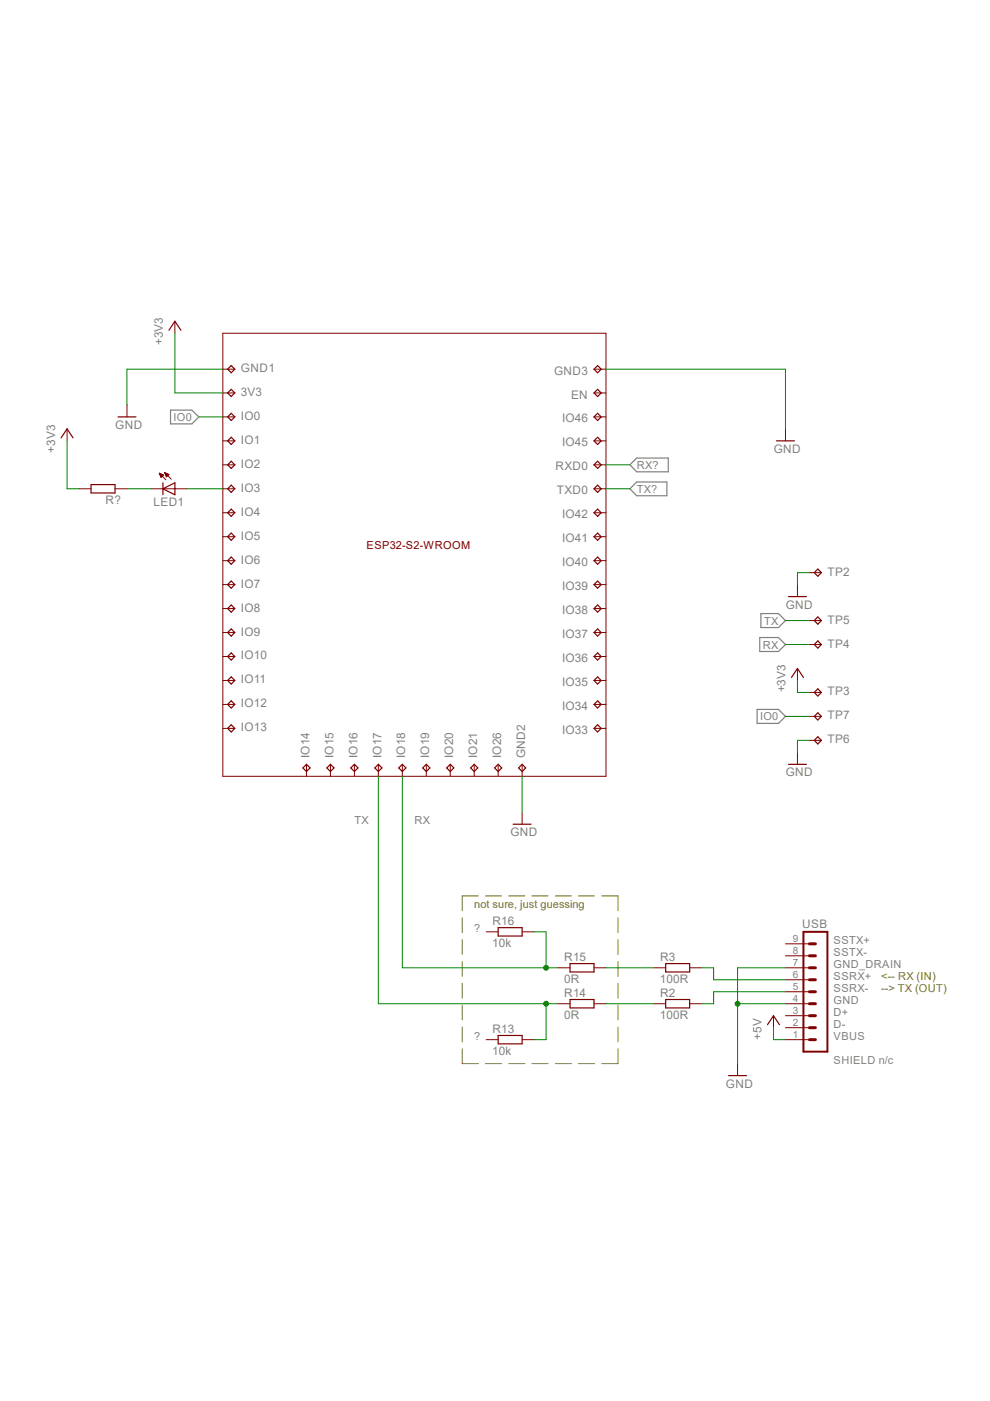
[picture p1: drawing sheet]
<svg xmlns="http://www.w3.org/2000/svg" width="210mm" height="297mm" viewBox="0 0 210 297" stroke-linecap="round" stroke-linejoin="round" font-family="sans-serif">
<g fill="none" stroke="#808000" stroke-width=".21">
<path d="M98 194.6v3.1M98 199.2v3.2M101.4 189.9h-3.4v3.2M102.9 189.9h3.4M107.9 189.9h3.4M112.8 189.9h3.4M117.7 189.9h3.5M122.6 189.9h3.5M127.6 189.9h3.4v3.2M131 194.6v3.1M131 199.2v3.2M98 203.9v3.1"/>
<path d="M98 208.5v3.1M98 213.1v3.1M98 217.8v3.1M131 203.9v3.1M131 208.5v3.1M131 213.1v3.1M131 217.8v3.1M98 222.4v3.1h3.4M102.9 225.5h3.4M107.9 225.5h3.4M112.8 225.5h3.4M117.7 225.5h3.5"/>
<path d="M122.6 225.5h3.5M131 222.4v3.1h-3.4"/>
</g>
<path d="M36.2 87h4.5l1.5 1.4-1.5 1.5h-4.5zM133.6 98.6l1.4-1.5h6.7v2.9h-6.7zM133.6 103.6l1.4-1.4h6.4v2.9h-6.4zM161.1 135.2h4l1.4 1.5-1.4 1.4h-4zM161.3 130.1h3.8l1.4 1.5-1.4 1.5h-3.8zM160.5 150.4h4.6l1.4 1.5-1.4 1.5h-4.6z" fill="none" stroke="#808080" stroke-width=".25"/>
<g fill="none" stroke="#800000" stroke-width=".21">
<path d="M37.1 68.1v2.6M47.2 70.7h81.3v93.9h-81.3zM47.2 78.3h2.6M125.9 78.3h2.6M14.2 90.9v2.6M26.9 85.9v2.5M47.2 83.3h2.6M47.2 88.4h2.6M47.2 93.5h2.6M47.2 98.6h2.6M125.9 83.3h2.6M125.9 88.4h2.6"/>
<path d="M125.9 93.5h2.6M125.9 98.6h2.6M166.5 90.9v2.6M16.8 103.6h2.5M24.4 103.6h2.5M32 103.6h7.6M33.8 100.3l1.4 1.4M33.8 100.4h.1M33.8 100.3l.9 .4-.5 .5zM33.8 100.5h.2M33.9 100.5h.3M33.9 100.7h.7"/>
<path d="M33.9 100.6h.5M34 100.8h.6M34 100.9h.5M34 101h.4M34.1 101h.2M34.1 101.2h.1M34.9 100.2l1.4 1.4M34.9 100.2l.9 .4-.5 .5zM34.9 100.3h.2M35 100.4h.3M35 100.5h.4M35.1 100.5h.5"/>
<path d="M35.1 100.6h.7M35.1 100.7h.6M35.2 100.8h.4M35.2 101h.2M35.2 100.9h.3M35.3 101h.1M47.2 103.6h2.6M47.2 108.7h2.6M47.2 113.8h2.6M47.2 118.9h2.6M125.9 103.6h2.6M125.9 108.7h2.6"/>
<path d="M125.9 113.8h2.6M125.9 118.9h2.6M47.2 124h2.6M47.2 129h2.6M47.2 134.1h2.6M47.2 139.2h2.6M125.9 124h2.6M125.9 129h2.6M125.9 134.1h2.6M125.9 139.2h2.6M169.1 124v2.5M171.6 121.4h2.6"/>
<path d="M171.6 131.6h2.6M171.6 136.7h2.6M47.2 144.3h2.6M47.2 149.4h2.6M47.2 154.4h2.6M125.9 144.3h2.6M125.9 149.4h2.6M125.9 154.4h2.6M169.1 141.7v2.6M169.1 159.5v2.6M171.6 146.8h2.6M171.6 151.9h2.6"/>
<path d="M171.6 157h2.6M65 162.1v2.5M70.1 162.1v2.5M75.1 162.1v2.5M80.2 162.1v2.5M85.3 162.1v2.5M90.4 162.1v2.5M95.5 162.1v2.5M100.5 162.1v2.5M105.6 162.1v2.5M110.7 162.1v2.5M110.7 172.2v2.6"/>
<path d="M103.1 197.6h2.5M110.7 197.6h2.5M118.3 212.8h2.6M118.3 205.2h2.6M125.9 212.8h2.6M125.9 205.2h2.6M138.6 212.8h2.5M138.6 205.2h2.5M146.2 212.8h2.6M146.2 205.2h2.6M164 215.3v2.6M166.5 217.9h5.1"/>
<path d="M166.5 215.3h5.1M166.5 212.8h5.1M166.5 210.3h5.1M166.5 207.7h5.1M166.5 205.2h5.1M166.5 202.6h5.1M166.5 200.1h5.1M103.1 220.4h2.5M110.7 220.4h2.5M156.4 225.5v2.5M166.5 220.4h5.1"/>
</g>
<path d="M170.3 197.6h5.1v25.4h-5.1z" fill="none" stroke="#800000" stroke-width=".42"/>
<path d="M171.6 215.3h1.3M171.6 217.9h1.3M171.6 210.3h1.3M171.6 212.8h1.3M171.6 202.6h1.3M171.6 205.2h1.3M171.6 207.7h1.3M171.6 200.1h1.3M171.6 220.4h1.3" fill="none" stroke="#800000" stroke-width=".63"/>
<g fill="none" stroke="#800000" stroke-width=".25">
<path d="M35.8 70l1.3-1.9 1.3 1.9M49 77.5l.8 .8-.8 .7-.7-.7zM125.9 78.3l.8-.8 .8 .8-.8 .7zM13 92.8l1.2-1.9 1.3 1.9M25 88.4h3.8M49 82.5l.8 .8-.8 .8-.7-.8zM49 87.6l.8 .8-.8 .8-.7-.8zM49 92.7l.8 .8-.8 .7-.7-.7zM49 97.8l.8 .8-.8 .7-.7-.7zM126.7 82.5l.8 .8-.8 .8-.8-.8zM126.7 87.6l.8 .8-.8 .8-.8-.8zM126.7 92.7l.8 .8-.8 .7-.8-.7z"/>
<path d="M126.7 97.8l.8 .8-.8 .7-.8-.7zM164.6 93.5h3.8M19.3 102.7h5.1v1.8h-5.1zM34.5 103.6l2.6-1.2v2.5zM34.5 102.4v2.5M49 102.9l.8 .7-.8 .8-.7-.8zM49 107.9l.8 .8-.8 .8-.7-.8zM49 113l.8 .8-.8 .8-.7-.8zM49 118.1l.8 .8-.8 .7-.7-.7zM126.7 102.9l.8 .7-.8 .8-.8-.8zM126.7 107.9l.8 .8-.8 .8-.8-.8zM126.7 113l.8 .8-.8 .8-.8-.8z"/>
<path d="M126.7 118.1l.8 .8-.8 .7-.8-.7zM48.3 129l.7-.7 .8 .7-.8 .8zM48.3 134.1l.7-.8 .8 .8-.8 .8zM48.3 139.2l.7-.8 .8 .8-.8 .8zM49 123.2l.8 .8-.8 .7-.7-.7zM125.9 129l.8-.7 .8 .7-.8 .8zM125.9 134.1l.8-.8 .8 .8-.8 .8zM125.9 139.2l.8-.8 .8 .8-.8 .8zM126.7 123.2l.8 .8-.8 .7-.8-.7zM167.2 126.5h3.8M173.4 120.6l.8 .8-.8 .8-.8-.8zM173.4 130.8l.8 .8-.8 .7-.8-.7z"/>
<path d="M173.4 135.9l.8 .8-.8 .7-.8-.7zM48.3 144.3l.7-.8 .8 .8-.8 .7zM48.3 149.4l.7-.8 .8 .8-.8 .7zM48.3 154.4l.7-.7 .8 .7-.8 .8zM125.9 144.3l.8-.8 .8 .8-.8 .7zM125.9 149.4l.8-.8 .8 .8-.8 .7zM125.9 154.4l.8-.7 .8 .7-.8 .8zM167.8 143.6l1.3-1.9 1.2 1.9M173.4 146l.8 .8-.8 .8-.8-.8zM173.4 151.1l.8 .8-.8 .8-.8-.8zM173.4 156.2l.8 .8-.8 .7-.8-.7zM64.2 162.8l.8-.7 .7 .7-.7 .8z"/>
<path d="M69.3 162.8l.8-.7 .7 .7-.7 .8zM74.4 162.8l.7-.7 .8 .7-.8 .8zM79.5 162.8l.7-.7 .8 .7-.8 .8zM84.5 162.8l.8-.7 .8 .7-.8 .8zM89.6 162.8l.8-.7 .7 .7-.7 .8zM94.7 162.8l.8-.7 .7 .7-.7 .8zM99.8 162.8l.7-.7 .8 .7-.8 .8zM104.9 162.8l.7-.7 .8 .7-.8 .8zM108.8 174.8h3.8M109.9 162.8l.8-.7 .8 .7-.8 .8zM167.2 162.1h3.8M105.6 196.7h5.1v1.8h-5.1z"/>
<path d="M105.6 219.5h5.1v1.8h-5.1zM120.9 204.3h5v1.8h-5zM120.9 211.9h5v1.8h-5zM141.1 204.3h5.1v1.8h-5.1zM141.1 211.9h5.1v1.8h-5.1zM162.7 217.3l1.3-2 1.3 2M154.5 228h3.8"/>
</g>
<path d="M118.3 212.8h-2.5v7.6h-2.6M128.5 205.2h10.1M128.5 212.8h10.1" fill="none" stroke="#008000" stroke-width=".21"/>
<circle cx="115.8" cy="212.8" r=".51" fill="#008000"/>
<g fill="none" stroke="#008000" stroke-width=".21">
<path d="M80.2 164.6v48.2h35.6M113.2 197.6h2.6v7.6h2.5"/>
<circle cx="115.8" cy="212.8" r=".51"/>
</g>
<circle cx="115.8" cy="205.2" r=".51" fill="#008000"/>
<g fill="none" stroke="#008000" stroke-width=".21">
<path d="M47.2 78.3h-20.3v7.6M128.5 78.3h38v12.6M85.3 164.6v40.6h30.5M110.7 164.6v7.6M148.8 205.2h2.5v2.5h15.2M156.4 212.8h10.1M166.5 205.2h-10.1v20.3M166.5 210.3h-15.2v2.5h-2.5"/>
<circle cx="115.8" cy="205.2" r=".51"/>
</g>
<circle cx="156.4" cy="212.8" r=".51" fill="#008000"/>
<g fill="none" stroke="#008000" stroke-width=".21">
<path d="M37.1 70.7v12.6h10.1M14.2 93.5v10.1h2.6M42.2 88.4h5M128.5 98.6h5.1M26.9 103.6h5.1M39.6 103.6h7.6M128.5 103.6h5.1M166.5 131.6h5.1M166.5 136.7h5.1M171.6 121.4h-2.5v2.6M166.5 151.9h5.1M169.1 144.3v2.5h2.5"/>
<path d="M171.6 157h-2.5v2.5M164 217.9v2.5h2.5"/>
<circle cx="156.4" cy="212.8" r=".51"/>
</g>
<g font-size="2.5" fill="#808080">
<text x="34.5" y="73.2" transform="rotate(-90 34.5 73.2)">+3V3</text>
<text x="51.1" y="84">3V3</text>
<text x="51.1" y="78.9">GND1</text>
<text x="117.5" y="79.4">GND3</text>
<text x="51.1" y="89">IO0</text>
<text x="119.2" y="89.5">IO46</text>
<text x="121.1" y="84.5">EN</text>
<text x="24.4" y="90.9">GND</text>
<text x="51.1" y="94.1">IO1</text>
<text x="119.2" y="94.6">IO45</text>
<text x="11.7" y="96" transform="rotate(-90 11.7 96)">+3V3</text>
<text x="51.1" y="99.2">IO2</text>
<text x="117.8" y="99.7">RXD0</text>
<text x="164" y="96">GND</text>
<text x="22.4" y="106.9">R?</text>
<text x="32.6" y="107.2">LED1</text>
<text x="51.1" y="104.3">IO3</text>
<text x="118.1" y="104.8">TXD0</text>
<text x="51.1" y="109.3">IO4</text>
<text x="119.2" y="109.9">IO42</text>
<text x="51.1" y="114.4">IO5</text>
<text x="51.1" y="119.5">IO6</text>
<text x="119.2" y="114.9">IO41</text>
<text x="51.1" y="124.6">IO7</text>
<text x="119.2" y="120">IO40</text>
<text x="119.2" y="125.1">IO39</text>
<text x="175.5" y="122">TP2</text>
<text x="51.1" y="129.7">IO8</text>
<text x="119.2" y="130.2">IO38</text>
<text x="166.6" y="129">GND</text>
<text x="51.1" y="134.7">IO9</text>
<text x="119.2" y="135.3">IO37</text>
<text x="175.5" y="132.2">TP5</text>
<text x="175.5" y="137.3">TP4</text>
<text x="51.1" y="139.8">IO10</text>
<text x="119.2" y="140.3">IO36</text>
<text x="51.1" y="144.9">IO11</text>
<text x="51.1" y="150">IO12</text>
<text x="119.2" y="145.4">IO35</text>
<text x="166.5" y="146.8" transform="rotate(-90 166.5 146.8)">+3V3</text>
<text x="175.5" y="147.4">TP3</text>
<text x="51.1" y="155.1">IO13</text>
<text x="119.2" y="150.5">IO34</text>
<text x="119.2" y="155.6">IO33</text>
<text x="175.5" y="152.5">TP7</text>
<text x="65.6" y="160.7" transform="rotate(-90 65.6 160.7)">IO14</text>
<text x="70.7" y="160.7" transform="rotate(-90 70.7 160.7)">IO15</text>
<text x="75.8" y="160.7" transform="rotate(-90 75.8 160.7)">IO16</text>
<text x="80.9" y="160.7" transform="rotate(-90 80.9 160.7)">IO17</text>
<text x="85.9" y="160.7" transform="rotate(-90 85.9 160.7)">IO18</text>
<text x="91" y="160.7" transform="rotate(-90 91 160.7)">IO19</text>
<text x="96.1" y="160.7" transform="rotate(-90 96.1 160.7)">IO20</text>
<text x="101.2" y="160.7" transform="rotate(-90 101.2 160.7)">IO21</text>
<text x="106.3" y="160.7" transform="rotate(-90 106.3 160.7)">IO26</text>
<text x="111.3" y="160.7" transform="rotate(-90 111.3 160.7)">GND2</text>
<text x="175.5" y="157.6">TP6</text>
<text x="166.6" y="164.6">GND</text>
<text x="108.2" y="177.3">GND</text>
<text x="104.4" y="196.1">R16</text>
<text x="170.1" y="196.8">USB</text>
<text x="104.4" y="200.9">10k</text>
<text x="119.6" y="203.7">R15</text>
<text x="140" y="203.7">R3</text>
<text x="119.6" y="208.5">0R</text>
<text x="139.9" y="208.5">100R</text>
<text x="119.6" y="211.3">R14</text>
<text x="140" y="211.3">R2</text>
<text x="104.4" y="218.9">R13</text>
<text x="119.6" y="216.1">0R</text>
<text x="139.9" y="216.1">100R</text>
<text x="161.5" y="220.4" transform="rotate(-90 161.5 220.4)">+5V</text>
<text x="104.4" y="223.7">10k</text>
<text x="153.9" y="230.6">GND</text>
</g>
<g font-size="2.3" fill="#808080">
<text x="36.8" y="89.3">IO0</text>
<text x="135" y="99.4">RX?</text>
<text x="135" y="104.5">TX?</text>
<text x="161.8" y="137.5">RX</text>
<text x="162.1" y="132.4">TX</text>
<text x="161.2" y="152.7">IO0</text>
<text x="75.2" y="174.8">TX</text>
<text x="87.9" y="174.8">RX</text>
<text x="100.5" y="197.6">?</text>
<text x="176.7" y="202.6">SSTX-</text>
<text x="176.7" y="200.1">SSTX+</text>
<text x="176.7" y="207.7">SSRX+</text>
<text x="176.7" y="205.2">GND_DRAIN</text>
<text x="176.7" y="215.3">D+</text>
<text x="176.7" y="212.8">GND</text>
<text x="176.7" y="210.3">SSRX-</text>
<text x="100.5" y="220.4">?</text>
<text x="176.7" y="220.4">VBUS</text>
<text x="176.7" y="217.9">D-</text>
<text x="176.7" y="225.5">SHIELD n/c</text>
</g>
<text font-size="2.3" fill="#800000" x="77.7" y="116.3">ESP32-S2-WROOM</text>
<g font-size="2.3" fill="#808000">
<text x="100.5" y="192.5">not sure, just guessing</text>
<text x="186.9" y="207.7">&lt;-- RX (IN)</text>
<text x="186.9" y="210.3">--&gt; TX (OUT)</text>
</g>
<g font-size="2.1" fill="#808080">
<text x="168.1" y="202.3">8</text>
<text x="168.1" y="199.8">9</text>
<text x="168.1" y="209.9">5</text>
<text x="168.1" y="207.4">6</text>
<text x="168.1" y="204.9">7</text>
<text x="168.1" y="215">3</text>
<text x="168.1" y="212.5">4</text>
<text x="168.1" y="220.1">1</text>
<text x="168.1" y="217.6">2</text>
</g>
</svg>
